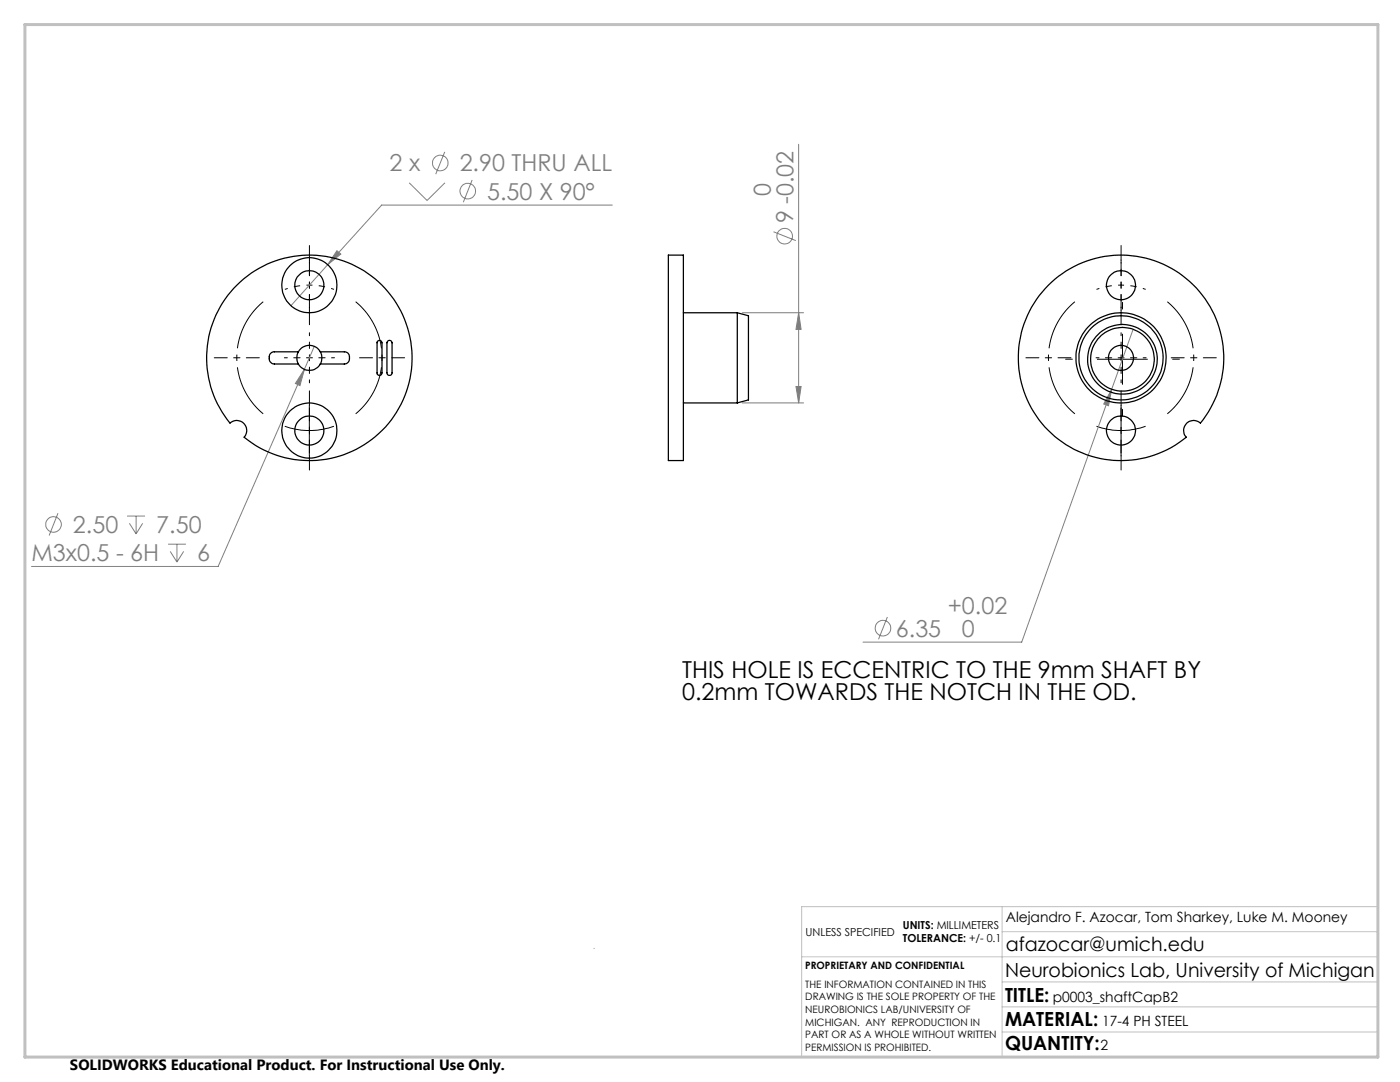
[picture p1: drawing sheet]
<svg xmlns="http://www.w3.org/2000/svg" width="279mm" height="216mm" viewBox="0 0 279 216" stroke-linecap="round" stroke-linejoin="round" font-family="sans-serif">
<g fill="none" stroke="#808080" stroke-width=".2">
<path d="M81.7 36.5l3.5 3.5 3.6-3.5M88.8 30.3l-1.8 4.4M94.2 35.9l-1.7 4.5M159.4 28.8v51.6M65.4 52.8l-7.3 8.2M67.2 50l.8 .7-2.6 2.1zM122.2 40.9h-46l-10.8 11.9M154.4 46.2l4.4 1.8M60.7 73.7l-.8 3.2-1-.4zM60.7 73.7l-17.2 39.3h-37.2M62.7 69.1l-2 4.6M148.1 62.4h12.3"/>
<path d="M158.9 77.1h1l-.5 3.3zM159.4 62.4l.5 3.3h-1zM221.9 77.7l-.7 3.3-.9-.4zM221.9 77.7l-18 50.4h-31.7M226.1 65.7l-4.2 12M148.1 80.4h12.3M11.6 102.4l-1.8 4.5M25.4 103h3.5M25.8 104.4l1.4 2.1M27.2 103v3.5M28.5 104.4l-1.3 2.1M33.5 108.6h3.6"/>
<path d="M34 110l1.3 2.1M35.3 108.6v3.5M36.7 110l-1.4 2.1M177.1 123.1l-1.8 4.5"/>
<circle cx="87.9" cy="32.5" r="1.55"/>
<circle cx="93.3" cy="38.1" r="1.55"/>
<circle cx="156.6" cy="47.1" r="1.55"/>
<circle cx="10.7" cy="104.6" r="1.56"/>
<circle cx="176.2" cy="125.4" r="1.56"/>
</g>
<path d="M61.8 56.9a14.5 14.5 0 0 0-4.9 .8M61.8 56.9a14.5 14.5 0 0 1 4.9 .8M223.7 56.9a14.5 14.5 0 0 0-4.9 .8M223.7 56.9a14.5 14.5 0 0 1 4.9 .8" fill="none" stroke="#000" stroke-width=".2" stroke-dasharray="15.2 1.3 1.3 1.3" stroke-dashoffset="14.6" stroke-linecap="butt"/>
<path d="M52.5 60.2a14.5 14.5 0 0 0 0 22.4M214.5 60.2a14.5 14.5 0 0 0 0 22.4M71 82.6a14.5 14.5 0 0 0 0-22.4M233 82.6a14.5 14.5 0 0 0 0-22.4" fill="none" stroke="#000" stroke-width=".2" stroke-dasharray="15.2 1.3 1.3 1.3" stroke-dashoffset="4.4" stroke-linecap="butt"/>
<path d="M219 71.7h10M224 66.7v10M56.8 85.1a14.6 14.6 0 0 0 9.8 0M61.7 80.9v10M218.8 85.1a14.6 14.6 0 0 0 9.8 0M223.7 80.9v10" fill="none" stroke="#000" stroke-width=".2"/>
<path d="M61.8 51.9v-2.9M223.7 51.9v-2.9M61.8 61.9v2.9M214 71.7h-1.3M223.7 61.9v2.9M224 61.7v-1.4M234 71.7h1.4M61.8 90.9v2.9M61.8 80.9v-2.9M223.7 90.9v2.9M223.7 80.9v-2.9M224 81.7v1.3" fill="none" stroke="#000" stroke-width=".2" stroke-dasharray="15.2 1.3 1.3 1.3"/>
<path d="M61.8 56.9v-5M61.8 56.9v5M223.7 56.9v-5M223.7 56.9v5M61.8 71.4v-5M61.8 71.4h-5M61.8 71.4v5M61.8 71.4h5M223.7 71.4v-5M223.7 71.4h-5M223.7 71.4v5M223.7 71.4h5" fill="none" stroke="#000" stroke-width=".2" stroke-dasharray="15.2 1.3 1.3 1.3" stroke-dashoffset="14.6"/>
<path d="M51.8 71.4h-9M61.8 61.4v-9M71.8 71.4h9M213.7 71.4h-9M223.7 61.4v-9M233.7 71.4h9M61.8 81.4v9M223.7 81.4v9" fill="none" stroke="#000" stroke-width=".2" stroke-dasharray="15.2 1.3 1.3 1.3" stroke-dashoffset="12.6"/>
<path d="M118.6 189.2v.1M160 190.9h115M200 185.9h75M200 180.9v30M200 195.9h75M275 180.9h-115v30M200 205.9h75M200 200.9h75" fill="none" stroke="#c0c0c0" stroke-width=".2"/>
<path d="M5 4.9h270v206h-270z" fill="none" stroke="#c0c0c0" stroke-width=".6"/>
<g fill="#808080">
<path d="M60.7 73.7l-1.8 2.8 1 .4zM67.2 50l-1.8 2.8 2.6-2.1zM221.9 77.7l-1.6 2.9 .9 .4z"/>
<path d="M159.4 62.4l.5 3.3h-1zM158.9 77.1h1l-.5 3.3z"/>
</g>
<g fill="none" stroke="#000" stroke-width=".25">
<path d="M46.7 57.5a20.5 20.5 0 0 1 28.7-1.4 20.5 20.5 0 0 1 1.9 28.6 20.5 20.5 0 0 1-28.6 2.5 2 2 0 0 0 0-2.7 2 2 0 0 0-2.8-.1 20.5 20.5 0 0 1 .8-26.9zM133.4 50.9h3v41h-3zM209.2 56.9a20.5 20.5 0 0 1 28.3-.7 20.5 20.5 0 0 1 2.1 28.2 2 2 0 0 0-2.8 .1 2 2 0 0 0-.1 2.7 20.5 20.5 0 0 1-28.2-2 20.5 20.5 0 0 1 .7-28.3zM59.5 70.2h-4.7a1.23 1.23 0 0 0-1.1 1.2 1.23 1.23 0 0 0 1.1 1.2h4.7M59.5 70.2a2.49 2.49 0 0 1 4.4 0M59.5 72.6a2.52 2.52 0 0 0 4.4 0M59.5 70.2a2.49 2.49 0 0 0 0 2.4M63.9 70.2h4.8a1.23 1.23 0 0 1 1.1 1.2 1.23 1.23 0 0 1-1.1 1.2h-4.8M63.9 70.2a2.49 2.49 0 0 1 0 2.4M75.3 68.1a.51 .51 0 0 1 .6-.2 .51 .51 0 0 1 .3 .5v6a.49 .49 0 0 1-.5 .5 .49 .49 0 0 1-.5-.5zM77.3 68.1a.51 .51 0 0 1 .6-.2 .51 .51 0 0 1 .3 .5v6a.51 .51 0 0 1-.5 .5 .51 .51 0 0 1-.5-.5v-6zM136.4 62.4h10.7"/>
<path d="M147.1 62.4l2.3 .6v16.8l-2.3 .6M147.1 62.4v18M136.4 80.4h10.7"/>
<circle cx="61.7" cy="56.9" r="2.9"/>
<circle cx="61.7" cy="56.9" r="5.5"/>
<circle cx="223.7" cy="56.9" r="2.89"/>
<circle cx="223.7" cy="71.4" r="2.51"/>
<circle cx="223.7" cy="71.4" r="8.4"/>
<circle cx="223.7" cy="71.4" r="9"/>
<circle cx="224" cy="71.7" r="7"/>
<circle cx="224" cy="71.7" r="6.4"/>
<circle cx="61.7" cy="85.9" r="5.5"/>
<circle cx="61.7" cy="85.9" r="2.9"/>
<circle cx="223.7" cy="85.9" r="2.89"/>
</g>
<g font-size="4.7" fill="#808080">
<text x="77.8" y="34.2">2 x</text>
<text x="91.7" y="34.2">2.90 THRU ALL</text>
<text x="97.2" y="39.8">5.50 X 90°</text>
<text x="153.9" y="39.1" transform="rotate(-90 153.9 39.1)">0</text>
<text x="158.3" y="44.5" transform="rotate(-90 158.3 44.5)">9 -0.02</text>
<text x="14.6" y="106.3">2.50</text>
<text x="31.2" y="106.3">7.50</text>
<text x="6.3" y="112">M3x0.5 - 6H</text>
<text x="39.4" y="112">6</text>
<text x="189.1" y="122.6">+0.02</text>
<text x="178.8" y="127">6.35</text>
<text x="192" y="127.1">0</text>
</g>
<g font-size="4.7">
<text x="136.1" y="135.2">THIS HOLE IS ECCENTRIC TO THE 9mm SHAFT BY</text>
<text x="136.1" y="139.7">0.2mm TOWARDS THE NOTCH IN THE OD.</text>
</g>
<g font-size="3.9">
<text x="200.7" y="189.8">afazocar@umich.edu</text>
<text x="200.6" y="194.9">Neurobionics Lab, University of Michigan</text>
<text x="200.6" y="199.8">TITLE:</text>
<text x="200.6" y="209.5">QUANTITY:</text>
<text x="200.6" y="204.6">MATERIAL:</text>
</g>
<text font-size="3" x="14" y="213.5">SOLIDWORKS Educational Product. For Instructional Use Only.</text>
<g font-size="2.8">
<text x="200.7" y="183.9">Alejandro F. Azocar, Tom Sharkey, Luke M. Mooney</text>
<text x="210.1" y="199.8">p0003_shaftCapB2</text>
<text x="219.7" y="209.5">2</text>
<text x="220" y="204.6">17-4 PH STEEL</text>
</g>
<g font-size="2.2">
<text x="180.2" y="185.3">UNITS: MILLIMETERS</text>
<text x="160.8" y="186.8">UNLESS SPECIFIED</text>
<text x="180.2" y="188">TOLERANCE: +/- 0.1</text>
</g>
<g font-size="2">
<text x="160.7" y="193.4">PROPRIETARY AND CONFIDENTIAL</text>
<text x="160.7" y="197.1">THE INFORMATION CONTAINED IN THIS</text>
<text x="160.7" y="199.6">DRAWING IS THE SOLE PROPERTY OF THE</text>
<text x="160.7" y="202.1">NEUROBIONICS LAB/UNIVERSITY OF</text>
<text x="160.7" y="204.6">MICHIGAN. ANY REPRODUCTION IN</text>
<text x="160.7" y="207.2">PART OR AS A WHOLE WITHOUT WRITTEN</text>
<text x="160.7" y="209.7">PERMISSION IS PROHIBITED.</text>
</g>
</svg>
